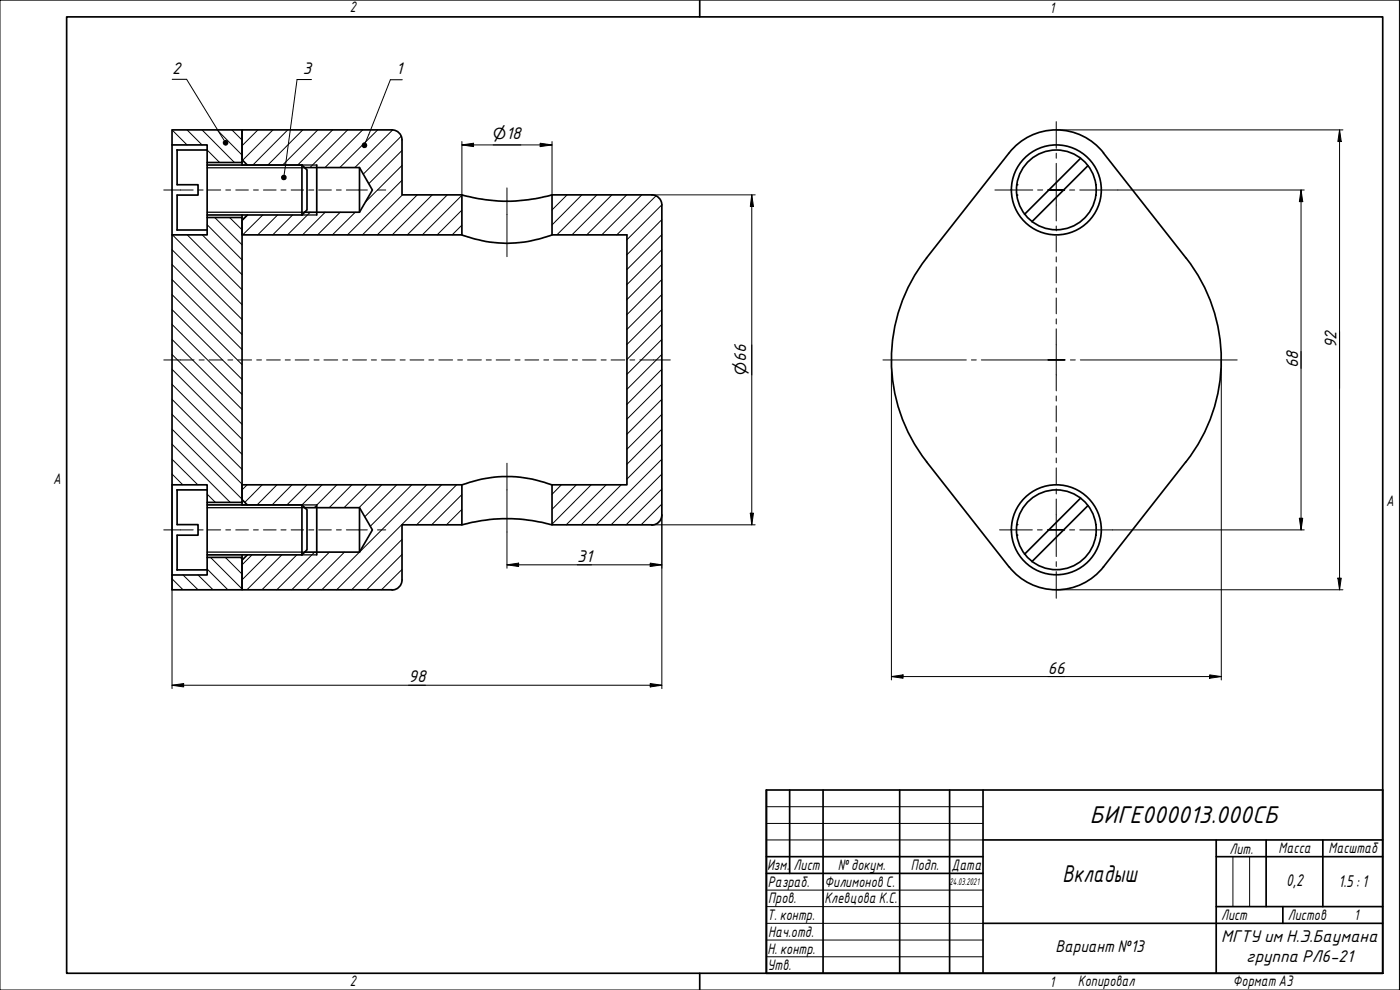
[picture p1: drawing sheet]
<svg xmlns="http://www.w3.org/2000/svg" width="420mm" height="297mm" viewBox="0 0 420 297" stroke-linecap="round" stroke-linejoin="round" font-family="sans-serif">
<g fill="none" stroke="#000" stroke-width=".3">
<path d="M51.6 39l4.5 4.5M56.1 39l4.5 4.5M60.6 39l9.8 9.8M65.2 39l7.4 7.5M69.6 39l3 3M72.9 39l-.3 .2M77.4 39l-4.8 4.7M81.9 39l-9.1 9.1M86.4 39l-10.5 10.5M90.9 39l-10.5 10.5M95.4 39l-10.6 10.5M99.8 39l-10.5 10.5"/>
<path d="M104.3 39l-11.3 11.3M108.8 39l-11.3 11.3M113.3 39l-11.3 11.3M117.8 39l-11.3 11.3M51.6 43.5h.1M62.2 45l3.7 3.8M120.4 40.9l-11.4 11.3M120.6 54.1l-16.3 16.4M120.6 49.6l-10.9 11M120.6 45.1l-9.9 10M120.8 58.5l-12 12M125.2 58.5l-12 12"/>
<path d="M129.7 58.5l-12 12M134.2 58.5l-12 12M138.6 58.6l-11.9 11.9M165.7 58.5h.1M170.2 58.5l-4.5 4.5M174.6 58.5l-8.9 9M179.1 58.5l-12 12M183.6 58.5l-12 12M188.1 58.5l-12 12M192.6 58.5l-12 12M196.8 58.8l-11.7 11.7M51.6 79.4l21 21"/>
<path d="M51.6 74.9l21 21M51.8 70.5l20.8 20.9M56.2 70.5l16.4 16.4M60.7 70.5l11.9 11.9M62.2 67.4l10.4 10.6M64.5 65.3l8.1 8.2M68.9 65.3l3.7 3.6M74.4 64.5l-1.8 1.7M78.9 64.5l-6.1 6M83.3 64.5l-6 6M87.8 64.5l-5.9 6M93.1 63.7l-6.8 6.8"/>
<path d="M97.6 63.7l-6.8 6.8M102.1 63.7l-6.8 6.8M106.6 63.7l-6.8 6.8M138.6 67.5l-2.9 3M138.6 63l-7.4 7.5M198.6 79.4l-10.4 10.5M198.6 74.9l-10.4 10.5M198.6 70.4l-10.4 10.5M198.6 65.9l-10.4 10.5M198.6 61.5l-10.4 10.4M51.6 97.3l21 21M51.6 92.9l21 20.9"/>
<path d="M51.6 88.4l21 21M51.6 83.9l21 21M198.6 97.3l-10.4 10.6M198.6 92.9l-10.4 10.5M198.6 88.4l-10.4 10.5M198.6 83.9l-10.4 10.5M51.6 119.8l21 21M51.6 115.3l21 21M51.6 110.8l21 21M51.6 106.3l21 21M51.6 101.8l21 21.1M198.6 119.8l-10.4 10.5"/>
<path d="M198.6 115.3l-10.4 10.5M198.6 110.8l-10.4 10.5M198.6 106.3l-10.4 10.5M198.6 101.8l-10.4 10.5M51.6 137.8l7.8 7.7M51.6 133.3l17.5 17.4M51.6 128.8l21 21M51.6 124.3l21 21M198.6 137.8l-19.7 19.7M198.6 133.3l-10.4 10.4M198.6 128.8l-10.4 10.5M198.6 124.3l-10.4 10.5"/>
<path d="M51.6 142.2l3.3 3.3M62.2 148.3l2.4 2.4M74.2 145.5l-1.6 1.5M78.7 145.5l-5.2 5.2M83.1 145.5l-5.9 6M87.6 145.5l-5.9 6M92.1 145.5l-6 6M96.6 145.5l-6 6M101.1 145.5l-6.8 6.8M105.6 145.5l-6.8 6.8M110.1 145.5l-6.8 6.8M114.6 145.5l-6.8 6.8"/>
<path d="M119.1 145.5l-9.6 9.6M123.6 145.5l-12.5 12.4M128.1 145.5l-20.2 20.1M132.5 145.5l-31.5 31.5M137 145.5l-12 12M138.6 148.4l-9.1 9.1M138.6 157.3l-.1 .2M138.6 152.8l-4.6 4.7M168.5 145.5l-2.8 2.8M173 145.5l-7.3 7.3M177.4 145.5l-11.7 11.8M181.9 145.5l-12 12"/>
<path d="M186.4 145.5l-12 12M198.6 151.2l-6.2 6.3M198.6 146.7l-10.7 10.8M198.6 142.2l-15.2 15.3M51.6 173.7l3.3 3.3M54.9 172.5l4.5 4.5M59.4 172.5l4.5 4.5M62.2 170.7l6.2 6.3M63.2 167.2l9.4 9.5M67.6 167.2l5 5.1M72.1 167.2l.5 .6M75.6 166.5l-3 3"/>
<path d="M80.1 166.5l-7.5 7.5M84.6 166.5l-10.5 10.5M89.1 166.5l-10.5 10.5M94.4 165.7l-11.3 11.3M98.9 165.7l-11.3 11.3M103.4 165.7l-11.3 11.3M107.9 165.7l-11.3 11.3M120.6 166.4l-10.6 10.6M120.6 170.9l-6.1 6.1M120.6 161.8l-15.1 15.2"/>
</g>
<g fill="none" stroke="#000" stroke-width=".51">
<path d="M51.6 43.5v27M53.2 44.9l-.1 .1M62.2 45v-1.5h-10.6v-4.5h21v9.8h-10.4M62.2 45h-9.1v10.4h6.3v3.1h-6.3l.1 10.5M62.2 45v24M62.2 49.5h28.4M72.6 48.8v.7M90.6 49.5l1.5 1.5v12l-1.5 1.5M90.6 49.5v15M91.4 50.3h16.5l3.9 6.7-3.9 6.7h-16.5M107.9 50.3v13.4M120.6 42v16.5h18v12h-66v-4.4l1.6-1.6"/>
<path d="M120.7 42a3 3 0 0 0-3.1-3h-45v8.9l1.6 1.6M138.6 58.5a49 49 0 0 0 27.1 0M195.6 58.5a3 3 0 0 1 3 3v93a3 3 0 0 1-3 3M195.6 58.5h-29.9v12h22.5v75h-22.5v12h29.9M302.8 45.9l-24.7 31.5M302.9 45.9a18 18 0 0 1 28.3 0M328.9 58.5h.1M328.9 55.4h.1M331.2 45.9l24.8 31.5a49.4 49.4 0 0 1-.1 61.1l-24.7 31.6a18 18 0 0 1-28.3 0M53.1 69h9.1M62.2 69v1.5h-10.6v75h10.6v1.5M62.2 65.3h10.4v85.4h-10.4"/>
<path d="M62.2 64.5h28.4M72.6 64.5v.8M138.6 70.5a37.3 37.3 0 0 0 27.1 0M278.1 77.4a49.5 49.5 0 0 0 0 61.1M278.1 138.5l24.7 31.6M51.6 145.5v27M53.2 147h-.1M62.2 147h-9.1v10.4h6.3v3.2h-6.3v10.4M62.2 147v24M62.2 151.5h28.4M72.6 150.7v.8M74.2 151.5l-1.6-1.6v-4.4h66v12h-18v16.5a3 3 0 0 1-3 3h-45v-8.9l1.6-1.6"/>
<path d="M90.6 151.5l1.5 1.5v12l-1.5 1.5M90.6 151.5v15M91.4 152.3h16.5l3.9 6.7-3.9 6.7h-16.5M107.9 152.3v13.4M138.6 145.5a38.2 38.2 0 0 1 27.1 0M138.6 157.5a50.6 50.6 0 0 1 27.1 0M328.9 157.4h.1M328.9 157.4a12 12 0 0 0-18.3-8.5 12 12 0 0 0 0 20.2 12 12 0 0 0 18.3-8.6M328.9 157.4v3.1M53.1 171h.1M53.1 171h9.1M62.2 167.2h10.4v9.8h-21v-4.5h10.6v-1.5"/>
<path d="M62.2 166.5h28.4M72.6 166.5v.7M328.9 160.6h.1"/>
<circle cx="317" cy="57" r="12"/>
<circle cx="317" cy="57" r="13.5"/>
<circle cx="317" cy="159" r="13.5"/>
</g>
<g fill="#000">
<circle cx="305.1" cy="55.4" r=".25"/>
<circle cx="305.1" cy="58.5" r=".25"/>
<circle cx="305.1" cy="157.4" r=".25"/>
<circle cx="305.1" cy="160.6" r=".25"/>
</g>
<path d="M20 5.1h395v286.9h-395zM210 0v5.1M210 292v5" fill="none" stroke="#000" stroke-width=".51"/>
<path d="M0 0h420v297h-420z" fill="none" stroke="#000" stroke-width=".3"/>
<g fill="none" stroke="#000" stroke-width=".51">
<path d="M230 237h185v55h-185zM237 237v25.1M247 237v55M270 237v55M285 237v55M295 237v55M230 257h65M295 252h120M365 257h50M365 252v40M380 252v20M397 252v20"/>
<path d="M230 262.1h65M295 277h120M365 272h50M385 272v5"/>
</g>
<path d="M230 242h65M230 247.1h65M230 252h65M370 257v15M375 257v15M230 267.1h65M230 272h65M230 277h65M230 282.1h65M230 287.1h65" fill="none" stroke="#000" stroke-width=".3"/>
<path d="M62.2 50.3h29.2M72.5 49.5h22.6M62.2 63.7h29.2M90.6 64.5h4.5M62.2 152.3h29.2M72.5 151.5h22.6M62.2 165.7h29.2M90.6 166.5h4.5" fill="none" stroke="#000" stroke-width=".38"/>
<path d="M95.1 49.5v15M324.3 47.5l-16.8 16.8M326.5 49.7l-16.8 16.8M95.1 151.5v15M324.3 149.5l-16.8 16.8M326.5 151.7l-16.8 16.8" fill="none" stroke="#000" stroke-width=".51"/>
<g fill="none" stroke="#000" stroke-width=".3">
<path d="M317 36.5v8M49.1 57h8.9M59.4 57h1.6M62.4 57h3.8M67.8 57h1.4M70.7 57h3.8M76.1 57h1.4M79.1 57h3.8M84.3 57h1.6M87.4 57h3.7M92.6 57h1.6M95.6 57h3.8"/>
<path d="M101 57h1.4M103.9 57h6.3M113.3 57h2.5M152.1 56.4v20.6M317 46v1.5M317 49v17.3M317 67.8v1.5M317 70.8v4.8M317 77.1v1.5M317 80.1v4.8M317 86.4v1.5M317 89.4v4.8"/>
<path d="M317 95.7v1.5M317 98.7v18.6M49.1 108h9.1M59.8 108h1.5M62.7 108h4.2M68.4 108h1.4M71.4 108h4.1M77 108h1.5M80 108h4.1M85.6 108h1.5M88.6 108h4.1M94.2 108h1.6"/>
<path d="M97.2 108h4.1M102.9 108h1.4M105.9 108h4.1M111.4 108h1.6M114.5 108h4.1M120.1 108h1.5M123.1 108h4.1M128.7 108h1.5M131.7 108h4.1M137.4 108h1.4M140.3 108h4.2M145.9 108h1.5"/>
<path d="M148.9 108h4.1M154.6 108h1.5M157.5 108h4.2M163.2 108h1.5M166.2 108h4.1M171.8 108h1.5M174.8 108h4.1M180.4 108h1.5M183.4 108h4.1M189 108h1.5M192 108h9.2M317 118.8v1.5"/>
<path d="M152.1 139v20.6M317 121.8v4.8M317 128.1v1.5M317 131.1v4.8M317 137.4v1.5M49.1 159h8.9M59.4 159h1.6M62.4 159h3.8M67.8 159h1.4M70.7 159h3.8M76.1 159h1.4M79.1 159h3.8"/>
<path d="M84.3 159h1.6M87.4 159h3.7M92.6 159h1.6M95.6 159h3.8M101 159h1.4M103.9 159h6.3M113.3 159h2.5M317 140.4v4.8M317 146.7v1.5M317 149.7v17.3M317 168.5v1.5M317 171.5v8"/>
</g>
<g fill="none" stroke="#000" stroke-width=".3">
<path d="M298.6 57h11.3M311.4 57h1.5M314.4 57h2.6h-2.5M319.5 57h-2.5h2.5M321 57h1.5M324 57h11.5M265 108h25M291.5 108h1.5M294.5 108h22.5h-2.5M319.5 108h-2.5h2.7M321.2 108h1.5M324.2 108h47.1"/>
<path d="M300 159h9.8M311.3 159h1.5M314.3 159h2.7h-2.5M319.5 159h-2.5h2.5M321 159h1.5M324 159h9.9"/>
</g>
<g fill="none" stroke="#000" stroke-width=".3">
<path d="M317.1 39h85.9M402 39l.5 3.5h-1zM402 39v138M138.6 43.5l3.5-.5v1zM138.6 43.5h27.1M138.6 42.5v16M162.1 43l3.6 .5-3.6 .5zM165.7 42.5v16M195.6 58.5h31M225.6 58.5l.5 3.5h-.9zM225.6 58.5v99M335.5 57h55.9"/>
<path d="M390.5 57l.5 3.5h-1zM390.5 57v102M267.5 108.1v95.9M366.5 108.1v95.9M51.6 145.5v13.4M51.6 159.1v47.5M152.1 159.6v10.9M195.6 157.5h31M198.6 154.5v52.1M225.2 154h.9l-.5 3.5zM333.9 159h57.5M390 155.5h1l-.5 3.5z"/>
<path d="M152.1 169.5l3.5-.5v1zM152.1 169.5h46.5M195.1 169l3.5 .5-3.5 .5zM317.1 177h85.9M401.5 173.5h1l-.5 3.5zM51.6 205.6l3.5-.5v1zM51.6 205.6h147M195.1 205.1l3.5 .5-3.5 .5zM267.5 203l3.5-.5v1zM267.5 203h99M363 202.5l3.5 .5-3.5 .5z"/>
</g>
<g fill="#000">
<path d="M138.6 43.5l3.5-.5v1z" fill-rule="evenodd"/>
<path d="M162.1 43l3.6 .5-3.6 .5z" fill-rule="evenodd"/>
<path d="M402 39l.5 3.5h-1z" fill-rule="evenodd"/>
<path d="M225.6 58.5l.5 3.5h-.9z" fill-rule="evenodd"/>
<path d="M390.5 57l.5 3.5h-1z" fill-rule="evenodd"/>
<path d="M225.2 154h.9l-.5 3.5z" fill-rule="evenodd"/>
<path d="M390 155.5h1l-.5 3.5z" fill-rule="evenodd"/>
<path d="M152.1 169.5l3.5-.5v1z" fill-rule="evenodd"/>
<path d="M195.1 169l3.5 .5-3.5 .5z" fill-rule="evenodd"/>
<path d="M401.5 173.5h1l-.5 3.5z" fill-rule="evenodd"/>
<path d="M51.6 205.6l3.5-.5v1z" fill-rule="evenodd"/>
<path d="M195.1 205.1l3.5 .5-3.5 .5z" fill-rule="evenodd"/>
<path d="M267.5 203l3.5-.5v1z" fill-rule="evenodd"/>
<path d="M363 202.5l3.5 .5-3.5 .5z" fill-rule="evenodd"/>
</g>
<path d="M56 23.8l11.2 18.3M89.2 23.9l-3.9 28.5M117.2 23.9l-7.5 18.9" fill="none" stroke="#000" stroke-width=".3"/>
<g fill="#000">
<circle cx="67.7" cy="42.8" r=".89"/>
<circle cx="85.2" cy="53.2" r=".86"/>
<circle cx="109.3" cy="43.6" r=".9"/>
</g>
<path d="M51.7 23.8h4.3M89.2 23.9h4.3M117.2 23.9h3.5" fill="none" stroke="#000" stroke-width=".32"/>
<g font-size="7">
<text x="327.1" y="247">БИГЕ000013.000СБ</text>
<text x="318.8" y="264.6">Вкладыш</text>
</g>
<g font-size="4.9">
<text x="401.1" y="104.5" transform="rotate(-90 401.1 104.5)">92</text>
<text x="389.6" y="110.5" transform="rotate(-90 389.6 110.5)">68</text>
<text x="173.2" y="168.6">31</text>
<text x="314.5" y="202.1">66</text>
<text x="122.6" y="204.7">98</text>
<text x="386" y="265.9">0,2</text>
<text x="401.7" y="266.2">1.5:1</text>
<text x="316.7" y="285.7">Вариант №13</text>
<text x="366.5" y="282.7">МГТУим Н.Э.Баумана</text>
<text x="374" y="288.6">группа РЛ6-21</text>
</g>
<g font-size="4.8">
<text x="51.7" y="22.1">2</text>
<text x="90.9" y="22.1">3</text>
<text x="118.9" y="22.2">1</text>
</g>
<g font-size="4.6">
<text x="148" y="41.7">⌀18</text>
<text x="223.9" y="112.5" transform="rotate(-90 223.9 112.5)">⌀66</text>
</g>
<g font-size="4.4">
<text x="105" y="3.7">2</text>
<text x="315" y="3.8">1</text>
<text x="16" y="145.2">A</text>
<text x="416" y="151.7">A</text>
<text x="369" y="256.1">Лит.</text>
<text x="383.7" y="256.1">Масса</text>
<text x="398.7" y="256.1">Масштаб</text>
<text x="230.2" y="261.1">Изм.</text>
<text x="238.2" y="261.1">Лист</text>
<text x="251.5" y="261">№докум.</text>
<text x="273.4" y="261.2">Подп.</text>
<text x="285.6" y="261.2">Дата</text>
<text x="230.4" y="266.1">Разраб.</text>
<text x="247.4" y="266.1">Филимонов С.</text>
<text x="230.6" y="271.1">Пров.</text>
<text x="247.4" y="270.9">Клевцова К.С.</text>
<text x="230.3" y="276.1">Т. контр.</text>
<text x="230.5" y="281.1">Нач.отд.</text>
<text x="366.5" y="276.1">Лист</text>
<text x="386.5" y="276.1">Листов</text>
<text x="406.4" y="276">1</text>
<text x="230.4" y="286.1">Н. контр.</text>
<text x="230.3" y="291.1">Утв.</text>
<text x="105" y="295.9">2</text>
<text x="315" y="296.1">1</text>
<text x="323.5" y="295.8">Копировал</text>
<text x="370" y="295.8">Формат А3</text>
</g>
<text font-size="2.8" x="285" y="265.5">24.03.2021</text>
</svg>
